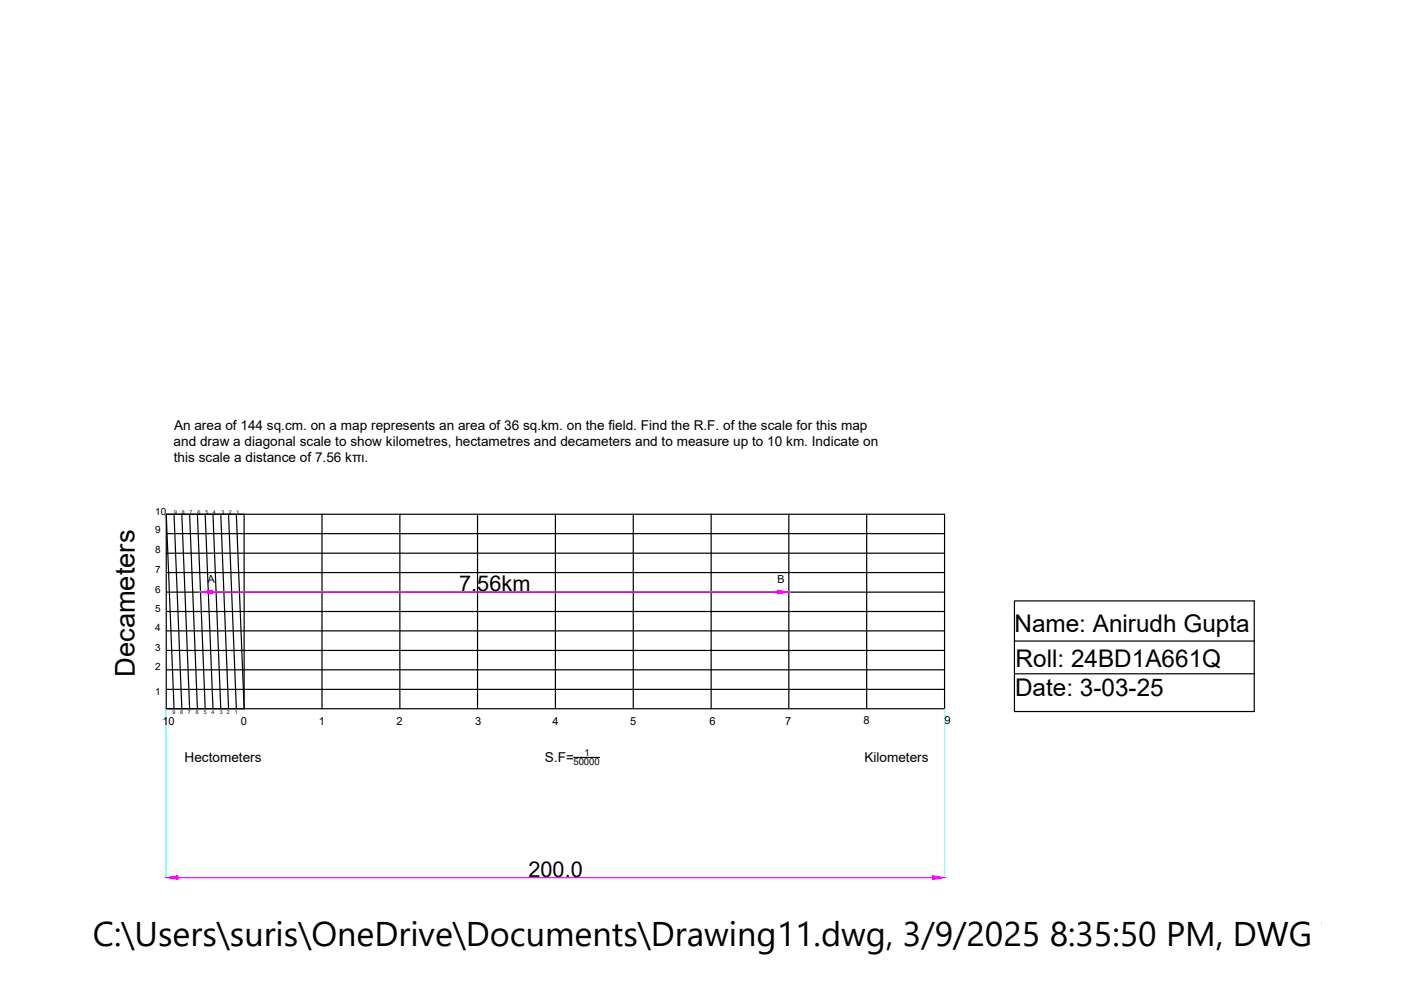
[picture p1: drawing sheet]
<svg xmlns="http://www.w3.org/2000/svg" width="297mm" height="210mm" viewBox="0 0 297 210" stroke-linecap="round" stroke-linejoin="round" font-family="sans-serif">
<!-- layer: 0 -->
<g fill="none" stroke="#000" stroke-width=".25">
<path d="M35.2 109h165.1v41.3h-165.1zM35.2 113.1h165.1M35.2 117.3h165.1M36.9 109l1.7 41.3M38.6 109l1.6 41.3M40.2 109l1.7 41.3M41.9 109l1.6 41.3M43.5 109l1.7 41.3M45.2 109l1.6 41.3M46.8 109l1.7 41.3M48.5 109l1.6 41.3M50.1 109l1.7 41.3"/>
<path d="M68.3 109v41.3M84.8 109v41.3M101.2 109v41.3M117.8 109v41.3M134.3 109v41.3M150.8 109v41.3M167.2 109v41.3M183.8 109v41.3M35.2 121.4h165.1M35.2 125.5h165.1M35.2 129.7h165.1M35.2 133.8h165.1"/>
<path d="M35.2 137.9h165.1M215.1 127.4h50.8v23.5h-50.8zM215.1 135.9h50.9M35.2 142h165.1M35.2 146.2h165.1M35.2 150.3h16.6M36.9 150.3l-1.7-41.3h16.6v41.3M215.1 142.9h50.8M121.7 160.6h5.4"/>
</g>
<path d="M42.5 125.4v.1M167.2 125.4v.1M35.2 150.3v35.9M200.3 150.3v35.9" fill="none" stroke="#0ff" stroke-width=".25"/>
<path d="M45 125.5h119.8M37.7 186.1h160.1" fill="none" stroke="#f0f" stroke-width=".25"/>
<g fill="#f0f" stroke="#f0f" stroke-width=".21">
<path d="M35.2 186.1l2.5-.4v.8z"/>
<path d="M197.8 185.7l2.5 .4-2.5 .4z"/>
<path d="M42.5 125.5l2.5-.4v.8z"/>
<path d="M164.8 125.1l2.4 .4-2.4 .4z"/>
</g>
<text font-size="7.3" x="19.7" y="200.6">C:\Users\suris\OneDrive\Documents\Drawing11.dwg, 3/9/2025 8:35:50 PM, DWG To PD</text>
<text font-size="5.8" x="28.6" y="143.5" transform="rotate(-90 28.6 143.5)">Decameters</text>
<g font-size="5.2">
<text x="215.1" y="134">Name: Anirudh Gupta</text>
<text x="215.3" y="141.4">Roll: 24BD1A661Q</text>
<text x="215.2" y="147.5">Date: 3-03-25</text>
</g>
<g font-size="4.6">
<text x="97.4" y="125.4">7.56km</text>
<text x="112" y="185.9">200.0</text>
</g>
<g font-size="2.9">
<text x="36.8" y="94.6">and draw a diagonal scale to show kilometres, hectametres and decameters and to measure up to 10 km. Indicate on</text>
<text x="36.9" y="91.1">An area of 144 sq.cm. on a map represents an area of 36 sq.km. on the field. Find the R.F. of the scale for this map</text>
<text x="36.9" y="98">this scale a distance of 7.56 kπι.</text>
<text x="39.1" y="161.6">Hectometers</text>
<text x="115.5" y="161.6">S.F=</text>
<text x="183.3" y="161.6">Kilometers</text>
</g>
<g font-size="2.4">
<text x="34.4" y="153.8">10</text>
<text x="51" y="153.8">0</text>
<text x="67.6" y="153.8">1</text>
<text x="84.1" y="153.7">2</text>
<text x="100.7" y="153.7">3</text>
<text x="117.2" y="153.7">4</text>
<text x="133.6" y="153.7">5</text>
<text x="150.4" y="153.6">6</text>
<text x="166.5" y="153.6">7</text>
<text x="183.1" y="153.6">8</text>
<text x="200.3" y="153.5">9</text>
</g>
<g font-size="2.3">
<text x="44.1" y="123.7" transform="rotate(-3 44.1 123.7)">A</text>
<text x="164.9" y="123.5" transform="rotate(-2 164.9 123.5)">B</text>
</g>
<g font-size="2.1">
<text x="32.9" y="113.1">9</text>
<text x="32.9" y="109.1">10</text>
<text x="32.9" y="117.3">8</text>
<text x="32.9" y="125.6">6</text>
<text x="32.9" y="121.5">7</text>
<text x="32.9" y="129.7">5</text>
<text x="32.9" y="138">3</text>
<text x="32.9" y="133.9">4</text>
<text x="32.9" y="142">2</text>
<text x="32.9" y="147.3">1</text>
</g>
<g font-size="2">
<text x="123.9" y="160.3">1</text>
<text x="121.6" y="162.3">50000</text>
</g>
<g font-size="1.1">
<text x="36.9" y="109">9</text>
<text x="38.6" y="109">8</text>
<text x="40.2" y="109">7</text>
<text x="41.9" y="109">6</text>
<text x="43.5" y="109">5</text>
<text x="45.2" y="109">4</text>
<text x="46.9" y="109">3</text>
<text x="48.5" y="108.9">2</text>
<text x="50.1" y="109">1</text>
<text x="36.6" y="151.3">9</text>
<text x="38.2" y="151.3">8</text>
<text x="39.8" y="151.3">7</text>
<text x="41.5" y="151.3">6</text>
<text x="43.2" y="151.3">5</text>
<text x="44.8" y="151.3">4</text>
<text x="46.6" y="151.3">3</text>
<text x="48.1" y="151.3">2</text>
<text x="49.8" y="151.3">1</text>
</g>
</svg>
